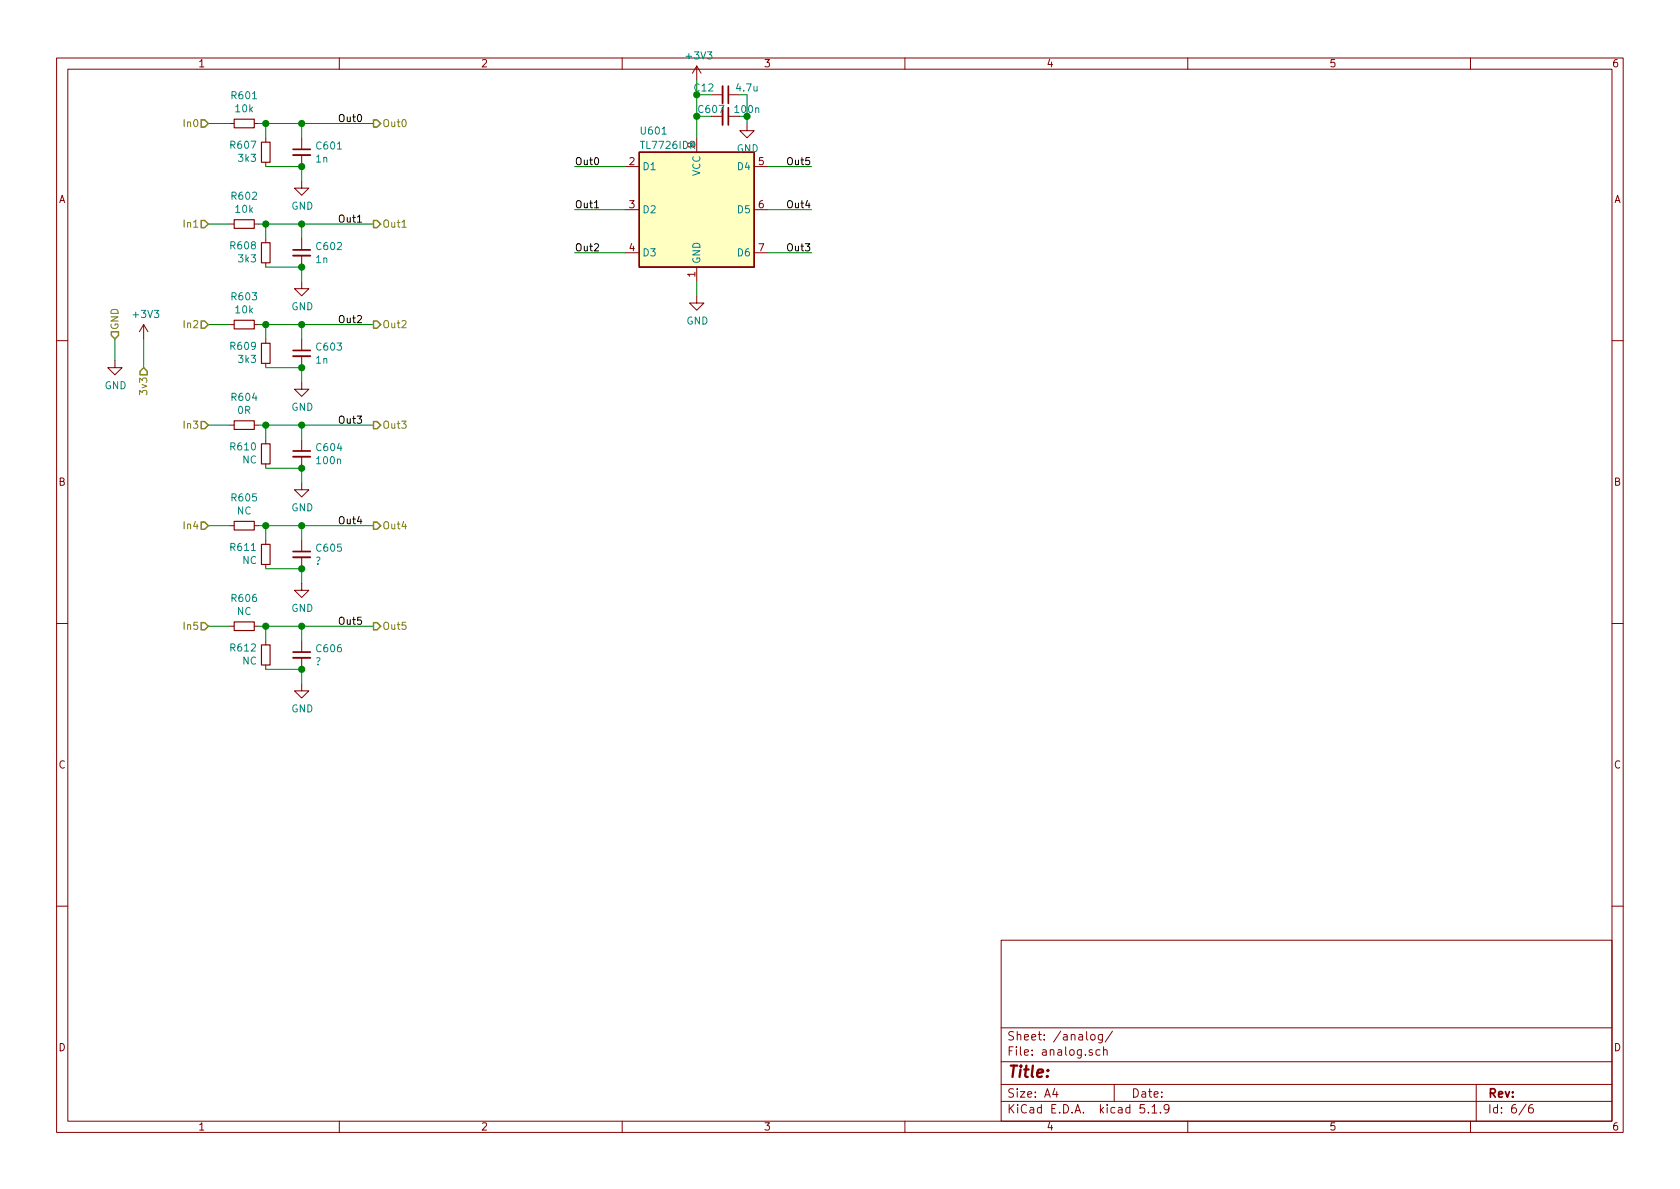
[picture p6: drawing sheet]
<svg xmlns="http://www.w3.org/2000/svg" width="297mm" height="210mm" viewBox="0 0 297 210" stroke-linecap="round" stroke-linejoin="round" font-family="sans-serif">
<g fill="none" stroke="#840000" stroke-width=".18">
<path d="M10 10.3h277v189.9h-277zM12 12.2h273v186.1h-273zM60 10.3v1.9M110 10.3v1.9M123.2 11.7l-.8 1.2M123.2 11.7v2.5M123.2 11.7l.8 1.2M125.7 16.8h2.1M128.8 16.8h2M160 10.3v1.9M210 10.3v1.9M260 10.3v1.9"/>
<path d="M40.6 21.8h.8M40.6 39.6h.8M45 21.8h.7M45 39.6h.7M47 24.4v.7M47 28.7v.8M53.3 32v1.3h1.3l-1.3 1.2-1.2-1.2h1.2M53.3 24.4v2M53.3 27.4v2.1M110.5 29.5h2.5M110.5 37.1h2.5M123.2 24.4v2.5"/>
<path d="M128.8 20.6h2M132.1 21.8v1.3h1.2l-1.2 1.3-1.3-1.3h1.3M133.3 29.5h2.6M133.3 37.1h2.6M25.4 57.4l-.8 1.3M25.4 57.4v2.5M25.4 57.4l.8 1.3M40.6 57.4h.8M45 57.4h.7M47 42.2v.7M47 46.5v.7M47 59.9v.8"/>
<path d="M53.3 49.8v1.2h1.3l-1.3 1.3-1.2-1.3h1.2M53.3 42.2v2M53.3 45.2v2M53.3 59.9v2.1M110.5 44.7h2.5M123.2 52.3v1.3h1.3l-1.3 1.3-1.3-1.3h1.3M123.2 47.2v2.6M133.3 44.7h2.6M10 60.2h2M20.3 63.7v1.3h1.3l-1.3 1.3-1.3-1.3h1.3M40.6 75.2h.8M45 75.2h.7"/>
<path d="M47 64.3v.7M47 77.7v.8M53.3 67.6v1.2h1.3l-1.3 1.3-1.2-1.3h1.2M53.3 63v2M53.3 77.7v2.1M285 60.2h2M40.6 93h.8M45 93h.7M47 82v.8M47 95.5v.8M47 99.8v.8M53.3 85.3v1.3h1.3l-1.3 1.3-1.2-1.3h1.2"/>
<path d="M53.3 80.8v2M53.3 95.5v2M53.3 98.5v2.1M10 110.3h2M40.6 110.7h.8M45 110.7h.7M47 113.3v.7M47 117.6v.8M53.3 103.1v1.3h1.3l-1.3 1.3-1.2-1.3h1.2M53.3 113.3v2M53.3 116.3v2.1M285 110.3h2"/>
<path d="M53.3 120.9v1.3h1.3l-1.3 1.2-1.2-1.2h1.2M10 160.2h2M177 166.3h108v32h-108zM285 160.2h2M60 198.3v1.9M110 198.3v1.9M160 198.3v1.9M177 194.8h108M177 191.8h108M177 187.8h108M177 181.8h108M186.5 192.5l-.4 1h1"/>
<path d="M186.8 193v1M192.9 183.1l.2-.2 .4 .2v.7l-.2 .1-.4-.1zM194.5 185.7l-.4-.1-.3 .3v.6l.3 .1 .4-.1M194.9 182.9v1.2l-.3 .3-.3-.1M194.9 183l-.4-.1-.3 .3 .1 .6 .2 .1 .4-.1M195.1 185.7l.2-.1 .4 .1 .1 .9M195.1 185.1v1.5M196.7 182.3l-1.3 2M197 191.8v3M202.3 195.3h-.7l-.1 .7 .3-.1 .5 .1 .1 .2-.1 .5-.2 .1-.6-.1M203 196.7v.1M203.7 195.8l.4-.5v1.5"/>
<path d="M203.7 196.8h.8M205.2 196.7v.1M206.7 196l-.1 .2a.48 .48 0 0 1-.7-.1v-.6a.48 .48 0 0 1 .7-.1v.1a1.19 1.19 0 0 1-.2 1.2l-.4 .1M210 198.3v1.9M260 198.3v1.9M261 191.8v6.5M269.8 195.2l-1.2 2M271 195.3a.62 .62 0 0 0-.7 .7v.7l.3 .1 .4-.1 .1-.5-.1-.2-.4-.1-.3 .3"/>
</g>
<path d="M41.4 21.1h3.6v1.5h-3.6zM41.4 38.9h3.6v1.5h-3.6zM46.2 25.1h1.6v3.6h-1.6zM41.4 56.6h3.6v1.6h-3.6zM46.2 42.9h1.6v3.6h-1.6zM41.4 74.4h3.6v1.5h-3.6zM46.2 60.7h1.6v3.6h-1.6zM46.2 78.5h1.6v3.5h-1.6zM41.4 92.2h3.6v1.5h-3.6zM46.2 96.3h1.6v3.5h-1.6zM41.4 110h3.6v1.5h-3.6zM46.2 114h1.6v3.6h-1.6z" fill="none" stroke="#840000" stroke-width=".2"/>
<path d="M127.8 15.2v3.1M127.8 19v3.1M51.8 27.4h3.1M51.8 45.2h3.1M51.8 63h3.1M51.8 98.5h3.1M51.8 80.8h3.1M51.8 116.3h3.1" fill="none" stroke="#840000" stroke-width=".33"/>
<path d="M128.8 15.2v3.1M128.8 19v3.1M51.8 26.4h3.1M51.8 44.2h3.1M51.8 62h3.1M51.8 79.8h3.1M51.8 97.5h3.1M51.8 115.3h3.1" fill="none" stroke="#840000" stroke-width=".3"/>
<path d="M113 26.9h20.3v20.3h-20.3z" fill="#ffffc2" stroke="#ffffc2" stroke-width=".18"/>
<path d="M113 26.9h20.3v20.3h-20.3z" fill="none" stroke="#840000" stroke-width=".25"/>
<g fill="none" stroke="#008400" stroke-width=".18">
<path d="M123.2 14.2v10.2M132.1 16.8v5M36.8 21.8h3.8M36.8 39.6h3.8M45.7 21.8h20.3M45.7 39.6h20.3M47 21.8v2.6M47 39.6v2.6M47 29.5h6.3v2.5M53.3 21.8v2.6M53.3 39.6v2.6M101.6 29.5h8.9"/>
<path d="M101.6 37.1h8.9M135.9 29.5h7.6M135.9 37.1h7.6M20.3 59.9v3.8M25.4 59.9v5.1M36.8 57.4h3.8M45.7 57.4h20.3M47 57.4v2.5M47 47.2h6.3v2.6M53.3 57.4v2.5M101.6 44.7h8.9M123.2 49.8v2.5"/>
<path d="M135.9 44.7h7.6M36.8 75.2h3.8M45.7 75.2h20.3M47 75.2v2.5M47 65h6.3v2.6M53.3 75.2v2.5M36.8 93h3.8M45.7 93h20.3M47 93v2.5M47 82.8h6.3v2.5M53.3 93v2.5M36.8 110.7h3.8"/>
<path d="M45.7 110.7h20.3M47 110.7v2.6M47 100.6h6.3v2.5M47 118.4h6.3v2.5M53.3 110.7v2.6"/>
</g>
<g fill="none" stroke="#848400" stroke-width=".25">
<path d="M35.6 39h.6l.6 .6-.6 .7h-.6zM35.6 21.2h.6l.6 .6-.6 .7h-.6zM66 39h.7l.6 .6-.6 .7h-.7zM66 21.2h.7l.6 .6-.6 .7h-.7zM19.7 58.7h1.3v.6l-.7 .6-.6-.6zM35.6 56.8h.6l.6 .6-.6 .6h-.6zM66 56.8h.7l.6 .6-.6 .6h-.7zM24.8 65.7l.6-.7 .6 .7v.6h-1.2zM35.6 74.5h.6l.6 .7-.6 .6h-.6zM66 74.5h.7l.6 .7-.6 .6h-.7zM35.6 92.3h.6l.6 .7-.6 .6h-.6zM66 92.3h.7l.6 .7-.6 .6h-.7z"/>
<path d="M35.6 110.1h.6l.6 .6-.6 .7h-.6zM66 110.1h.7l.6 .6-.6 .7h-.7z"/>
</g>
<path d="M71.1 40.2h.7" fill="none" stroke="#848400" stroke-width=".18"/>
<path d="M63.2 39.3h.7M105.1 36.7h.7" fill="none" stroke="#000" stroke-width=".18"/>
<g fill="#008400" stroke="#008400" stroke-width=".25">
<circle cx="47" cy="93" r=".51"/>
<circle cx="53.3" cy="65" r=".51"/>
<circle cx="123.2" cy="16.8" r=".51"/>
<circle cx="53.3" cy="100.6" r=".51"/>
<circle cx="132.1" cy="20.6" r=".51"/>
<circle cx="47" cy="110.7" r=".51"/>
<circle cx="47" cy="39.6" r=".51"/>
<circle cx="53.3" cy="93" r=".51"/>
<circle cx="123.2" cy="20.6" r=".51"/>
<circle cx="53.3" cy="110.7" r=".51"/>
<circle cx="53.3" cy="39.6" r=".51"/>
<circle cx="53.3" cy="118.4" r=".51"/>
<circle cx="53.3" cy="47.2" r=".51"/>
<circle cx="53.3" cy="29.5" r=".51"/>
<circle cx="53.3" cy="57.4" r=".51"/>
<circle cx="53.3" cy="21.8" r=".51"/>
<circle cx="53.3" cy="82.8" r=".51"/>
<circle cx="47" cy="21.8" r=".51"/>
<circle cx="53.3" cy="75.2" r=".51"/>
<circle cx="47" cy="57.4" r=".51"/>
<circle cx="47" cy="75.2" r=".51"/>
</g>
<text font-size="2.8" fill="#840000" x="178" y="190.5">Title:</text>
<g font-size="2.1" fill="#840000">
<text x="178" y="184">Sheet: /analog/</text>
<text x="178" y="186.7">File: analog.sch</text>
<text x="178" y="196.9">KiCad E.D.A. kicad 5.1.9</text>
<text x="178" y="194.1">Size: A4</text>
<text x="200" y="194.1">Date:</text>
<text x="263" y="194.1">Rev:</text>
<text x="263" y="196.9">Id: 6/6</text>
</g>
<g font-size="1.8" fill="#840000">
<text x="35" y="11.9">1</text>
<text x="85" y="11.9">2</text>
<text x="135" y="11.9">3</text>
<text x="185" y="11.9">4</text>
<text x="235" y="11.9">5</text>
<text x="285" y="11.9">6</text>
<text x="111.3" y="29.2">2</text>
<text x="134.1" y="29.2">5</text>
<text x="10.4" y="35.9">A</text>
<text x="285.4" y="35.9">A</text>
<text x="111.3" y="36.8">3</text>
<text x="134.1" y="36.8">6</text>
<text x="111.3" y="44.4">4</text>
<text x="134.1" y="44.4">7</text>
<text x="122.9" y="49" transform="rotate(-90 122.9 49)">1</text>
<text x="10.4" y="85.9">B</text>
<text x="285.4" y="85.9">B</text>
<text x="10.4" y="135.9">C</text>
<text x="285.4" y="135.9">C</text>
<text x="10.4" y="185.9">D</text>
<text x="285.4" y="185.9">D</text>
<text x="35" y="199.9">1</text>
<text x="85" y="199.9">2</text>
<text x="135" y="199.9">3</text>
<text x="185" y="199.9">4</text>
<text x="235" y="199.9">5</text>
<text x="285" y="199.9">6</text>
</g>
<g font-size="1.8" fill="#008484">
<text x="121.5" y="10.5">+3V3</text>
<text x="41.1" y="17.5">R601</text>
<text x="41.7" y="19.9">10k</text>
<text x="113.5" y="23.8">U601</text>
<text x="40.9" y="26.3">R607</text>
<text x="42.2" y="28.6">3k3</text>
<text x="55.9" y="28.7">1n</text>
<text x="56.1" y="26.4">C601</text>
<text x="113.5" y="26.3">TL7726IDR</text>
<text x="122.9" y="26.1" transform="rotate(-90 122.9 26.1)">8</text>
<text x="130.3" y="26.9">GND</text>
<text x="41.1" y="35.3">R602</text>
<text x="113.5" y="30.1">D1</text>
<text x="123.8" y="31.2" transform="rotate(-90 123.8 31.2)">VCC</text>
<text x="130.6" y="30.1">D4</text>
<text x="41.7" y="37.6">10k</text>
<text x="51.5" y="37.1">GND</text>
<text x="113.5" y="37.7">D2</text>
<text x="130.6" y="37.7">D5</text>
<text x="40.9" y="44.1">R608</text>
<text x="42.2" y="46.4">3k3</text>
<text x="55.9" y="46.5">1n</text>
<text x="56.1" y="44.2">C602</text>
<text x="113.5" y="45.3">D3</text>
<text x="123.8" y="46.7" transform="rotate(-90 123.8 46.7)">GND</text>
<text x="130.6" y="45.3">D6</text>
<text x="41.1" y="53.1">R603</text>
<text x="23.7" y="56.2">+3V3</text>
<text x="41.7" y="55.4">10k</text>
<text x="51.5" y="54.9">GND</text>
<text x="121.4" y="57.4">GND</text>
<text x="40.9" y="61.9">R609</text>
<text x="42.2" y="64.2">3k3</text>
<text x="55.9" y="64.3">1n</text>
<text x="56.1" y="62">C603</text>
<text x="18.5" y="68.8">GND</text>
<text x="41.1" y="70.9">R604</text>
<text x="42.1" y="73.2">0R</text>
<text x="51.5" y="72.6">GND</text>
<text x="40.9" y="79.6">R610</text>
<text x="42.9" y="82">NC</text>
<text x="56.1" y="79.8">C604</text>
<text x="56.1" y="82.1">100n</text>
<text x="41.1" y="88.7">R605</text>
<text x="41.9" y="91">NC</text>
<text x="51.5" y="90.4">GND</text>
<text x="40.9" y="97.4">R611</text>
<text x="42.9" y="99.7">NC</text>
<text x="55.8" y="99.9">?</text>
<text x="56.1" y="97.6">C605</text>
<text x="41.1" y="106.4">R606</text>
<text x="41.9" y="108.8">NC</text>
<text x="51.5" y="108.2">GND</text>
<text x="40.9" y="115.2">R612</text>
<text x="42.9" y="117.5">NC</text>
<text x="55.8" y="117.6">?</text>
<text x="56.1" y="115.3">C606</text>
<text x="51.5" y="126">GND</text>
</g>
<g font-size="1.8" fill="#008400">
<text x="122.8" y="16.2">C12</text>
<text x="130.3" y="16.2">4.7u</text>
<text x="123.6" y="20">C607</text>
<text x="130.1" y="20">100n</text>
</g>
<g font-size="1.8" fill="#848400">
<text x="32.7" y="22.5">In0</text>
<text x="67.6" y="22.5">Out0</text>
<text x="32.7" y="40.3">In1</text>
<text x="67.6" y="40.3">Out1</text>
<text x="21" y="58.4" transform="rotate(-90 21 58.4)">GND</text>
<text x="32.7" y="58">In2</text>
<text x="67.6" y="58">Out2</text>
<text x="26" y="69.5" transform="rotate(-90 26 69.5)">3v3</text>
<text x="32.7" y="75.8">In3</text>
<text x="67.6" y="75.8">Out3</text>
<text x="32.7" y="93.6">In4</text>
<text x="67.6" y="93.6">Out4</text>
<text x="32.7" y="111.4">In5</text>
<text x="67.6" y="111.4">Out5</text>
</g>
<g font-size="1.8">
<text x="59.7" y="21.6">Out0</text>
<text x="101.6" y="29.2">Out0</text>
<text x="139.5" y="29.2">Out5</text>
<text x="59.7" y="39.4">Out1</text>
<text x="101.6" y="36.8">Out1</text>
<text x="139.5" y="36.8">Out4</text>
<text x="101.6" y="44.4">Out2</text>
<text x="139.5" y="44.4">Out3</text>
<text x="59.7" y="57.1">Out2</text>
<text x="59.7" y="74.9">Out3</text>
<text x="59.7" y="92.7">Out4</text>
<text x="59.7" y="110.5">Out5</text>
</g>
</svg>
